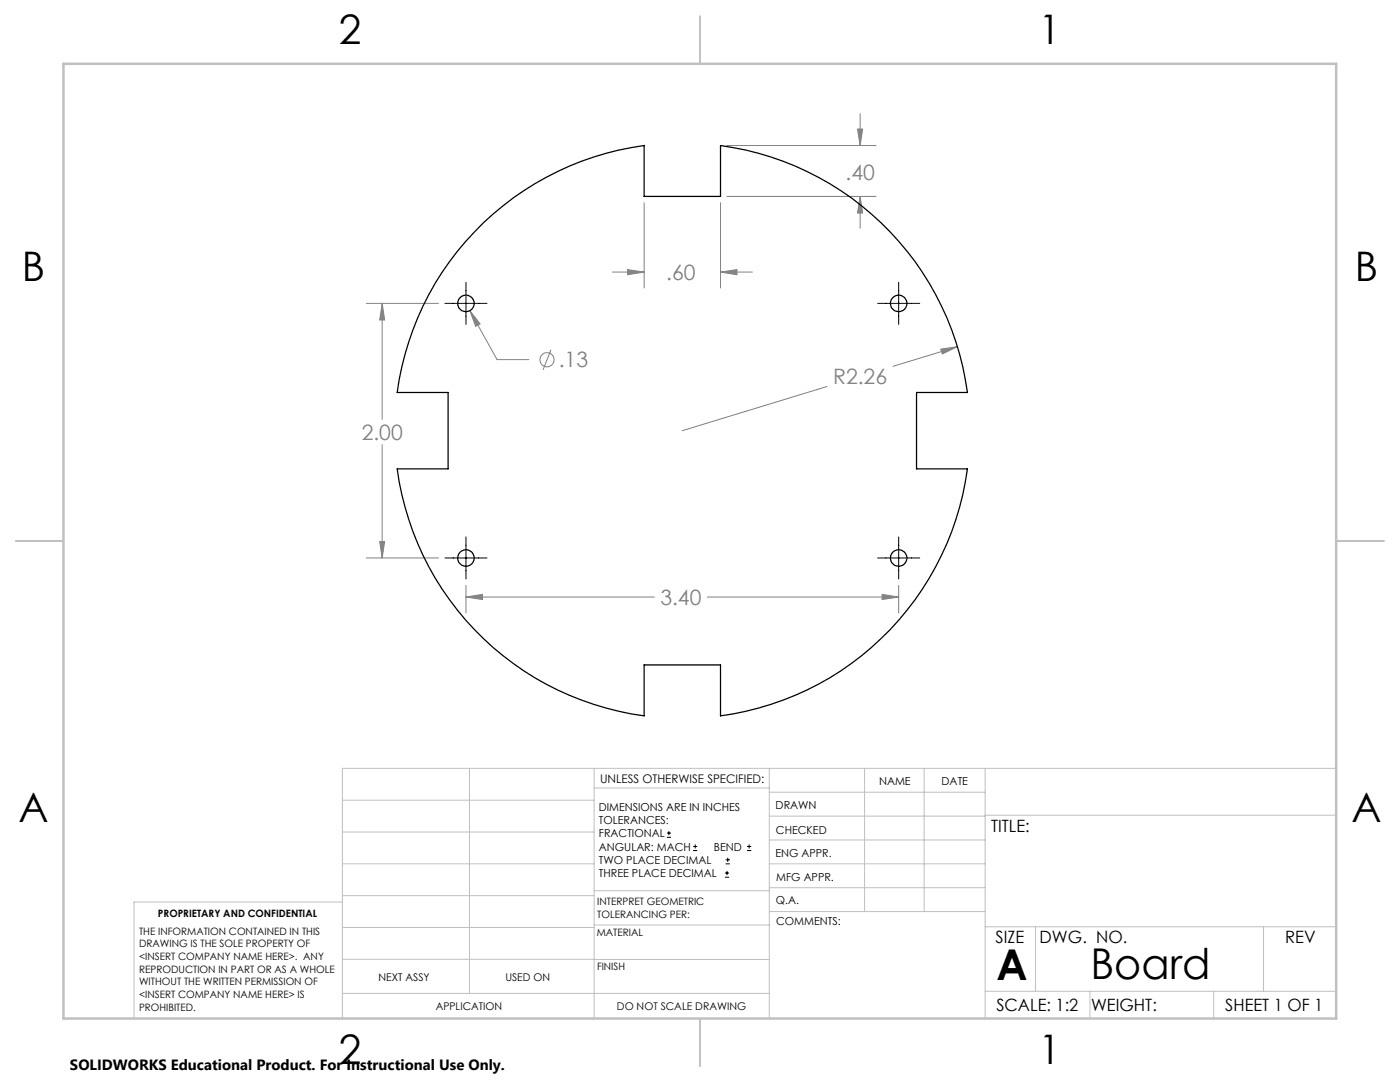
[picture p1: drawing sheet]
<svg xmlns="http://www.w3.org/2000/svg" width="279mm" height="216mm" viewBox="0 0 279 216" stroke-linecap="round" stroke-linejoin="round" font-family="sans-serif">
<g fill="none" stroke="#808080" stroke-width=".2">
<path d="M145.1 29h29.7M145.1 39.2h29.7M171.1 25.8h1.1l-.5 3.2zM171.7 39.2l.5 3.3h-1.1zM171.7 22.7v6.3M171.7 39.2v6.3M122.2 54.3h6.4M125.2 53.8l3.4 .5-3.4 .5zM128.6 40.5v17M143.8 54.3l3.3-.5v1zM143.8 40.5v17M143.8 54.3h6.3"/>
<path d="M73.1 60.5h14.4M76.3 60.5l.5 3.4h-1zM76.3 60.5v23.2M93.8 62l2 2.6-.9 .5zM93.8 62l5.4 9.8h6.4M110 69.8l-1.6 4M165.1 77.1l-28.9 8.8M187.7 69.7l3.4-.5-3 1.4zM191.1 69.2l-12.9 3.9M76.3 88.7v22.6M73.1 111.3h14.4M75.8 108.1h1l-.5 3.2z"/>
<path d="M93 119.1l3.3-.5v1zM93 116.8v5.5M93 119.1h37.6M141.1 119.1h38.3M176 118.6l3.4 .5-3.4 .5zM179.4 116.8v5.5"/>
<circle cx="109.2" cy="71.8" r="1.42"/>
</g>
<g fill="none" stroke="#000" stroke-width=".2">
<path d="M93 56.3v8.4M179.4 56.3v8.4M88.8 60.5h8.4M175.2 60.5h8.4M88.8 111.3h8.4M93 107.1v8.4M175.2 111.3h8.4M179.4 107.1v8.4M133.1 167.1h.8M133.1 166.2h.8M133.5 165.8v.9M138.3 169.7h.8"/>
<path d="M138.3 168.9h.8M138.7 168.5v.8M144.7 175h.8M144.7 174.2h.8M144.8 172.4h.9M144.8 171.6h.9M145.1 173.8v.8M145.2 171.1v.9M149.1 169.7h.8M149.1 168.9h.8M149.5 168.5v.8"/>
</g>
<g fill="none" stroke="#c0c0c0" stroke-width=".2">
<path d="M68.3 159.7h50.3M93.7 153.3v44.9M118.6 153.3v49.9M118.6 157.2h34.9M153.5 153.3v49.9M153.5 158.1h43.1M172.5 153.3v28.6M184.4 153.3v28.6M196.6 153.3v49.9M266.7 153.3h-198.4v49.9M68.3 178.7h50.3M68.3 172.4h50.3"/>
<path d="M68.3 166h50.3M68.3 180h-41.6v23.2M118.6 177.7h35M153.5 167.6h43.1M153.5 162.8h43.1M153.5 172.4h43.1M153.5 177.1h43.1M196.6 162.7h70.1M68.3 198.2h85.2M68.3 191.4l85.2 .1M68.3 185.1h50.3M118.6 184.6h35"/>
<path d="M153.6 181.9h43M196.6 197.8h70.1M196.6 184.9h70.1M206.7 184.9v12.9M217.5 197.8v5.4M242.2 197.8v5.4M252.2 184.9v12.9"/>
</g>
<path d="M139.7 3.2v9.5M3.1 107.9h9.6M266.7 107.9h9.5M139.7 203.2v9.6" fill="none" stroke="#c0c0c0" stroke-width=".25"/>
<path d="M12.7 12.7h254v190.5h-254z" fill="none" stroke="#c0c0c0" stroke-width=".5"/>
<path d="M143.8 54.3l3.3-.5v1zM125.2 53.8l3.4 .5-3.4 .5zM171.1 25.8h1.1l-.5 3.2zM171.7 39.2l.5 3.3h-1.1zM187.7 69.7l.4 .9 3-1.4zM93.8 62l1.1 3.1 .9-.5zM76.3 60.5l.5 3.4h-1zM75.8 108.1h1l-.5 3.2zM93 119.1l3.3-.5v1zM176 118.6l3.4 .5-3.4 .5z" fill="#808080"/>
<g fill="none" stroke="#000" stroke-width=".25">
<path d="M96.5 44.4a57.9 57.9 0 0 1 32.1-15.4v10.2h15.2v-10.2a57.5 57.5 0 0 1 49.3 49.3h-10.2v15.3h10.2a57.4 57.4 0 0 1-49.3 49.2v-10.1h-15.2v10.1a57.4 57.4 0 0 1-49.3-49.2h10.1v-15.3h-10.1a57.3 57.3 0 0 1 17.2-33.9z"/>
<circle cx="93" cy="60.5" r="1.65"/>
<circle cx="179.3" cy="60.5" r="1.65"/>
<circle cx="93" cy="111.3" r="1.65"/>
<circle cx="179.3" cy="111.3" r="1.65"/>
</g>
<g font-size="8.5">
<text x="198.9" y="195.5">A</text>
<text x="217.6" y="195.4">Board</text>
</g>
<g font-size="8.1">
<text x="67.6" y="8.9">2</text>
<text x="207.3" y="8.9">1</text>
<text x="4.4" y="56.2">B</text>
<text x="270.4" y="56.2">B</text>
<text x="3.7" y="164.1">A</text>
<text x="269.7" y="164.1">A</text>
<text x="67.6" y="212.4">2</text>
<text x="207.3" y="212.4">1</text>
</g>
<g font-size="4.2" fill="#808080">
<text x="168.7" y="35.9">.40</text>
<text x="133" y="55.9">.60</text>
<text x="111.5" y="73.3">.13</text>
<text x="166.3" y="76.7">R2.26</text>
<text x="72.2" y="87.8">2.00</text>
<text x="131.8" y="120.7">3.40</text>
</g>
<g font-size="3.4">
<text x="197.8" y="166">TITLE:</text>
<text x="198.7" y="188.1">SIZE</text>
<text x="207.5" y="188.1">DWG. NO.</text>
<text x="256.5" y="188.2">REV</text>
<text x="198.8" y="201.7">SCALE: 1:2</text>
<text x="217.7" y="201.8">WEIGHT:</text>
<text x="244.5" y="201.7">SHEET 1 OF 1</text>
</g>
<text font-size="3" x="14" y="213.5">SOLIDWORKS Educational Product. For Instructional Use Only.</text>
<text font-size="2.4" x="119.8" y="156.2">UNLESS OTHERWISE SPECIFIED:</text>
<g font-size="2.2">
<text x="119.5" y="161.8">DIMENSIONS ARE IN INCHES</text>
<text x="154.8" y="161.4">DRAWN</text>
<text x="175.4" y="156.6">NAME</text>
<text x="187.9" y="156.7">DATE</text>
<text x="119.5" y="164.4">TOLERANCES:</text>
<text x="119.5" y="167.1">FRACTIONAL</text>
<text x="154.9" y="166.3">CHECKED</text>
<text x="119.5" y="169.7">ANGULAR: MACH</text>
<text x="119.5" y="172.4">TWO PLACE DECIMAL</text>
<text x="142.5" y="169.7">BEND</text>
<text x="154.8" y="171">ENG APPR.</text>
<text x="119.5" y="175">THREE PLACE DECIMAL</text>
<text x="154.9" y="175.7">MFG APPR.</text>
<text x="154.9" y="180.4">Q.A.</text>
<text x="154.9" y="184.6">COMMENTS:</text>
</g>
<g font-size="2.1">
<text x="75.5" y="195.7">NEXT ASSY</text>
<text x="100.9" y="195.7">USED ON</text>
<text x="86.9" y="201.5">APPLICATION</text>
<text x="123.1" y="201.6">DO NOT SCALE DRAWING</text>
</g>
<g font-size="2">
<text x="31.5" y="182.9">PROPRIETARY AND CONFIDENTIAL</text>
<text x="119.2" y="180.6">INTERPRET GEOMETRIC</text>
<text x="119.2" y="183.1">TOLERANCING PER:</text>
<text x="27.8" y="186.5">THE INFORMATION CONTAINED IN THIS</text>
<text x="27.8" y="189">DRAWING IS THE SOLE PROPERTY OF</text>
<text x="27.8" y="191.6">&lt;INSERT COMPANY NAME HERE&gt;. ANY</text>
<text x="119.1" y="186.7">MATERIAL</text>
<text x="27.8" y="194.1">REPRODUCTION IN PART OR AS A WHOLE</text>
<text x="27.8" y="196.6">WITHOUT THE WRITTEN PERMISSION OF</text>
<text x="119.1" y="193.5">FINISH</text>
<text x="27.8" y="199.1">&lt;INSERT COMPANY NAME HERE&gt; IS</text>
<text x="27.8" y="201.7">PROHIBITED.</text>
</g>
</svg>
